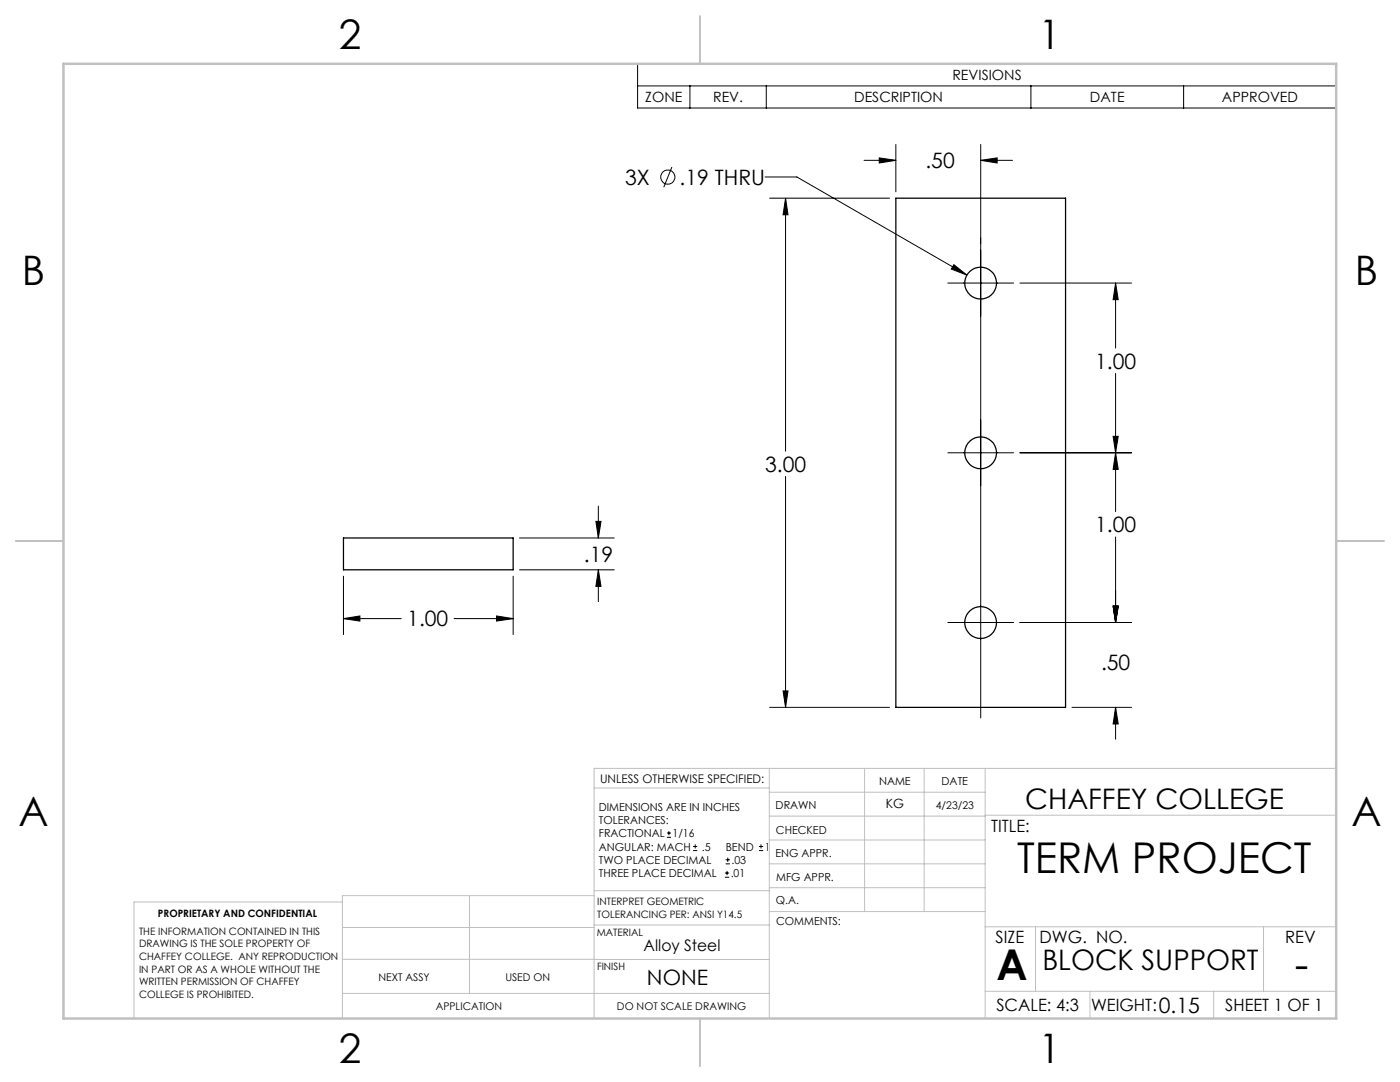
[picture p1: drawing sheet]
<svg xmlns="http://www.w3.org/2000/svg" width="279mm" height="216mm" viewBox="0 0 279 216" stroke-linecap="round" stroke-linejoin="round" font-family="sans-serif">
<g fill="none" stroke="#000" stroke-width=".25">
<path d="M178.8 39.5h33.9v101.6h-33.9zM68.5 107.4h33.9v6.3h-33.9z"/>
<circle cx="195.7" cy="56.5" r="3.2"/>
<circle cx="195.7" cy="90.4" r="3.2"/>
<circle cx="195.7" cy="124.2" r="3.2"/>
</g>
<g fill="none" stroke="#000" stroke-width=".2">
<path d="M127.2 12.7h139.5v8.9h-139.5zM127.2 17.1h139.5M137.7 17.1v4.5M152.9 17.1v4.5M205.7 17.1v4.5M236.2 17.1v4.5M134.1 33.3l-1.6 4.1M152.7 35.3h6.3l34 19.6M153.6 39.5h23.9M156.8 39.5l.5 3.4h-1zM156.8 39.5v50.5M172.4 32h6.4"/>
<path d="M175.5 31.5l3.3 .5-3.3 .5zM178.8 28.8v9.5M195.7 32l3.3-.5v1zM195.7 28.8v114.5M195.7 32h6.4M189.2 56.5h13.1M190.4 52.8l2.6 2.1-3.1-1.2zM203.6 56.5h22.2M222.6 56.5l.6 3.3h-1.1zM222.6 56.5v13M222.6 74.5v27.6M156.8 95.1v46"/>
<path d="M189.2 90.3h13.1M203.6 90.3h22.2M222.1 87.1h1.1l-.6 3.2zM222.6 90.3l.6 3.4h-1.1zM68.5 115v11.6M102.4 115v11.6M103.7 107.4h18.9M103.7 113.7h18.9M118.9 104h1l-.5 3.4zM119.4 113.7l.5 3.3h-1zM119.4 101v6.4M119.4 113.7v6.4"/>
<path d="M222.6 107.1v17.1M68.5 123.4l3.3-.5v1zM68.5 123.4h11.6M90.6 123.4h11.8M99.1 122.9l3.3 .5-3.3 .5zM156.3 137.9h1l-.5 3.2zM189.2 124.2h13.1M203.6 124.2h22.2M222.1 120.9h1.1l-.6 3.3zM153.6 141.1h23.9M213.9 141.1h11.9M222.6 141.1l.6 3.4h-1.1z"/>
<path d="M222.6 141.1v6.4M133.1 167.1h.8M133.1 166.2h.8M133.5 165.8v.9M138.3 169.7h.8M138.3 168.9h.8M138.7 168.5v.8M144.7 175h.8M144.7 174.2h.8M144.8 172.4h.9M144.8 171.6h.9M145.1 173.8v.8"/>
<path d="M145.2 171.1v.9M151.5 169.7h.8M151.5 168.9h.8M151.9 168.5v.8"/>
<circle cx="133.3" cy="35.3" r="1.42"/>
</g>
<g fill="none" stroke="#c0c0c0" stroke-width=".2">
<path d="M118.6 157.2h34.9M153.5 153.3v49.9M153.5 158.1h43.1M172.5 153.3v28.6M184.4 153.3v28.6M196.6 153.3v49.9M266.7 153.3h-148.1v49.9M68.3 180h-41.6v23.2M93.7 178.7v19.5M118.6 178.7h-50.3v24.5M118.6 177.7h35M153.5 167.6h43.1"/>
<path d="M153.5 162.8h43.1M153.5 172.4h43.1M153.5 177.1h43.1M196.6 162.7h70.1M68.3 198.2h85.2M68.3 191.4l85.2 .1M68.3 185.1h50.3M118.6 184.6h35M153.6 181.9h43M196.6 197.8h70.1M196.6 184.9h70.1M206.7 184.9v12.9"/>
<path d="M217.5 197.8v5.4M242.2 197.8v5.4M252.2 184.9v12.9"/>
</g>
<path d="M139.7 3.2v9.5M3.1 107.9h9.6M266.7 107.9h9.5M139.7 203.2v9.6" fill="none" stroke="#c0c0c0" stroke-width=".25"/>
<path d="M12.7 12.7h254v190.5h-254z" fill="none" stroke="#c0c0c0" stroke-width=".5"/>
<path d="M68.5 123.4l3.3-.5v1zM99.1 122.9l3.3 .5-3.3 .5zM118.9 104h1l-.5 3.4zM119.4 113.7l.5 3.3h-1zM156.8 39.5l.5 3.4h-1zM156.3 137.9h1l-.5 3.2zM190.4 52.8l-.5 .9 3.1 1.2zM175.5 31.5l3.3 .5-3.3 .5zM195.7 32l3.3-.5v1zM222.6 141.1l.6 3.4h-1.1zM222.1 120.9h1.1l-.6 3.3zM222.1 120.9h1.1l-.6 3.3zM222.6 90.3l.6 3.4h-1.1zM222.1 87.1h1.1l-.6 3.2zM222.6 56.5l.6 3.3h-1.1z" fill="#000"/>
<g font-size="8.5">
<text x="203" y="174.2">TERM PROJECT</text>
<text x="198.9" y="195.5">A</text>
<text x="258.4" y="195.4">-</text>
</g>
<g font-size="8.1">
<text x="67.6" y="9.7">2</text>
<text x="207.3" y="9.7">1</text>
<text x="4.4" y="57">B</text>
<text x="270.4" y="57">B</text>
<text x="3.7" y="164.9">A</text>
<text x="269.7" y="164.9">A</text>
<text x="67.6" y="212.2">2</text>
<text x="207.3" y="212.2">1</text>
</g>
<g font-size="5.6">
<text x="204.6" y="161.4">CHAFFEY COLLEGE</text>
<text x="208" y="193.5">BLOCK SUPPORT</text>
</g>
<g font-size="4.2">
<text x="184.7" y="33.6">.50</text>
<text x="124.7" y="36.9">3X</text>
<text x="135.6" y="36.9">.19 THRU</text>
<text x="218.6" y="73.6">1.00</text>
<text x="152.7" y="94.1">3.00</text>
<text x="218.6" y="106.2">1.00</text>
<text x="116.5" y="112.1">.19</text>
<text x="81.3" y="125">1.00</text>
<text x="219.7" y="133.6">.50</text>
<text x="129.1" y="196.6">NONE</text>
<text x="231.3" y="202.1">0.15</text>
</g>
<g font-size="3.4">
<text x="197.8" y="166">TITLE:</text>
<text x="198.7" y="188.1">SIZE</text>
<text x="207.5" y="188.1">DWG. NO.</text>
<text x="256.5" y="188.2">REV</text>
<text x="198.8" y="201.7">SCALE: 4:3</text>
<text x="217.7" y="201.8">WEIGHT:</text>
<text x="244.5" y="201.7">SHEET 1 OF 1</text>
</g>
<text font-size="3.2" x="128.5" y="189.8">Alloy Steel</text>
<g font-size="2.8">
<text x="190.1" y="16">REVISIONS</text>
<text x="128.8" y="20.4">ZONE</text>
<text x="142.3" y="20.4">REV.</text>
<text x="170.5" y="20.4">DESCRIPTION</text>
<text x="217.5" y="20.4">DATE</text>
<text x="243.9" y="20.4">APPROVED</text>
</g>
<text font-size="2.5" x="176.8" y="161.3">KG</text>
<text font-size="2.4" x="119.8" y="156.2">UNLESS OTHERWISE SPECIFIED:</text>
<g font-size="2.2">
<text x="119.5" y="161.8">DIMENSIONS ARE IN INCHES</text>
<text x="154.8" y="161.4">DRAWN</text>
<text x="175.4" y="156.6">NAME</text>
<text x="187.9" y="156.7">DATE</text>
<text x="119.5" y="164.4">TOLERANCES:</text>
<text x="119.5" y="167.1">FRACTIONAL</text>
<text x="134.2" y="167.1">1/16</text>
<text x="154.9" y="166.3">CHECKED</text>
<text x="119.5" y="172.4">TWO PLACE DECIMAL</text>
<text x="119.5" y="169.7">ANGULAR: MACH</text>
<text x="140.1" y="169.7">.5</text>
<text x="144.8" y="169.7">BEND</text>
<text x="146" y="172.4">.03</text>
<text x="152.6" y="169.7">1</text>
<text x="154.8" y="171">ENG APPR.</text>
<text x="119.5" y="175">THREE PLACE DECIMAL</text>
<text x="145.8" y="175">.01</text>
<text x="154.9" y="175.7">MFG APPR.</text>
<text x="154.9" y="180.4">Q.A.</text>
<text x="154.9" y="184.6">COMMENTS:</text>
</g>
<g font-size="2.1">
<text x="186.8" y="161.4">4/23/23</text>
<text x="75.5" y="195.7">NEXT ASSY</text>
<text x="100.9" y="195.7">USED ON</text>
<text x="86.9" y="201.5">APPLICATION</text>
<text x="123.1" y="201.6">DO NOT SCALE DRAWING</text>
</g>
<g font-size="2">
<text x="31.5" y="182.9">PROPRIETARY AND CONFIDENTIAL</text>
<text x="119.2" y="180.6">INTERPRET GEOMETRIC</text>
<text x="119.2" y="183.1">TOLERANCING PER: ANSI Y14.5</text>
<text x="27.8" y="186.5">THE INFORMATION CONTAINED IN THIS</text>
<text x="27.8" y="189">DRAWING IS THE SOLE PROPERTY OF</text>
<text x="27.8" y="191.6">CHAFFEY COLLEGE. ANY REPRODUCTION</text>
<text x="119.1" y="186.7">MATERIAL</text>
<text x="27.8" y="194.1">IN PART OR AS A WHOLE WITHOUT THE</text>
<text x="27.8" y="196.6">WRITTEN PERMISSION OF CHAFFEY</text>
<text x="119.1" y="193.5">FINISH</text>
<text x="27.8" y="199.1">COLLEGE IS PROHIBITED.</text>
</g>
</svg>
